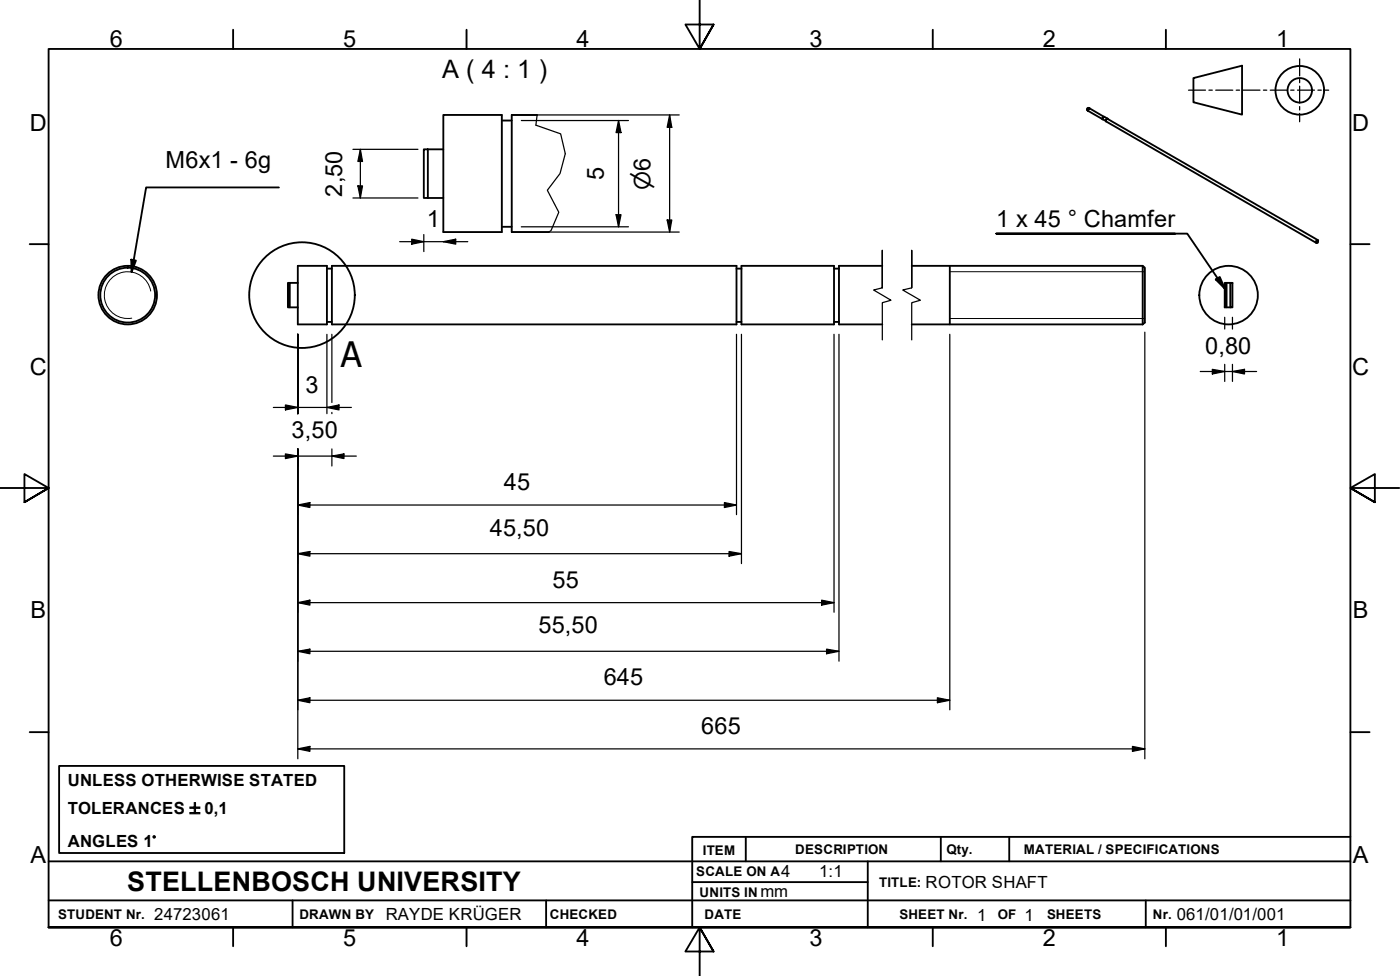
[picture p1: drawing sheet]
<svg xmlns="http://www.w3.org/2000/svg" width="287mm" height="200mm" viewBox="0 0 287 200" stroke-linecap="round" stroke-linejoin="round" font-family="sans-serif">
<!-- layer: Threads(ISO) -->
<path d="M30.9 59.7a4.8 4.8 0 0 0-5.5-3.9 4.8 4.8 0 0 0-3.9 5.5 4.8 4.8 0 0 0 5.5 3.9M194.8 55.7h40M194.8 65.3h40" fill="none" stroke="#000" stroke-width=".21"/>
<!-- layer: Break Lines(ISO) -->
<path d="M110.2 23.6l-.3 2.1 5.1 1.7 1 4.1-1.1 4.1-2.6 3.4 2.3 4.5-1.6 3.7-.4 .4M181 59v-7.7v7.7l-1.8 .4 3.6 2.1-1.8 .5v7.7M187 59v-7.7v7.7l-1.8 .4 3.6 2.1-1.8 .5v7.7" fill="none" stroke="#000" stroke-width=".25"/>
<!-- layer: Visible Edges(ISO) -->
<g fill="none" stroke="#000" stroke-width=".38">
<path d="M86.9 30.6h.9v10h-.9zM87.8 30.6h3.1M90.9 23.6h12v24h-12zM102.9 24.7h2.1M110.2 23.6h-5.2v24h7.6M223.3 22.3l.2-.1-.2 .2-.2 .3zM223.5 22.2l-.3 .2v.3M223.5 22.2l2.9 1.7-.2 .2-.1 .3M223.5 22.2l-.3-.1a.3 .3 0 0 0-.3 .2 .3 .3 0 0 0 .1 .3l3.2 1.8M226.5 23.9l.7 .4h-.1a.36 .36 0 0 0-.2 .6M226.5 23.9l-.4 .4 .1 .1M226.5 23.9a.35 .35 0 0 0-.3 .5"/>
<path d="M226.9 24.9v-.3l.2-.3 43.2 24.9M226.9 24.9l43.1 24.9M227.1 24.3l-.2 .1v.4l-.7-.4M59.1 58h.3v5h-.3zM59.4 58h1.7M61.1 54.5h6v12h-6zM67.1 55.1h1M68.1 54.5h83v12h-83zM87.8 40.6h3.1M102.9 46.5h2.1M151.1 55.1h1M152.1 54.5h19v12h-19z"/>
<path d="M171.1 55.1h1M181 54.5h-8.9v12h8.9M187 54.5h47.4M194.8 54.5v12M234.4 54.5l.4 .4v11.2l-.4 .4zM251.2 58h.4v5h-.4zM251.6 58h.7M252.3 58h.5v5h-.5zM270.1 49.3h.2a.27 .27 0 0 1 0 .3 .27 .27 0 0 1-.4 .1zM270.4 49.4l-.1-.1a.28 .28 0 0 0-.3 .1 .28 .28 0 0 0 .1 .4v-.1M59.4 63h1.7M67.1 66h1"/>
<path d="M151.1 66h1M171.1 66h1M187 66.5h47.4M251.6 63h.7"/>
<circle cx="26.2" cy="60.5" r="6"/>
<circle cx="26.2" cy="60.5" r="5.6"/>
<circle cx="252" cy="60.5" r="6"/>
</g>
<circle cx="270.1" cy="49.7" r=".19" fill="#000"/>
<!-- layer: Detail Circle Lines(ISO) -->
<circle cx="61.9" cy="60.5" r="10.8" fill="none" stroke="#000" stroke-width=".38"/>
<!-- layer: Border_0 -->
<g fill="none" stroke="#000" stroke-width=".38">
<path d="M47.8 6.1v3.9M95.7 6.1v3.9M143.5 0v10l-2.9-5h5.8l-2.9 5 2.9-5M191.3 6.1v3.9M239.1 6.1v3.9M6.1 50h3.9M277 50h3.9M0 100h10l-5-2.8v5.7l5-2.9-5 2.9M287 100h-10l5-2.8v5.7l-5-2.9 5 2.9M6.1 150.1h3.9M277 150.1h3.9M10 190.1v-180.1h267v180.1h-267h267"/>
<path d="M47.8 190.1v3.8M95.7 190.1v3.8M146.4 195l-2.9-4.9 2.9 4.9h-5.8l2.9-4.9v9.9M191.3 190.1v3.8M239.1 190.1v3.8"/>
</g>
<!-- layer: Sketch Geometry(ISO) -->
<g fill="none" stroke="#000" stroke-width=".38">
<path d="M244.8 16l10-2.5v10l-10-2.5zM12.1 157h58.5v17.8h-58.5zM10 176.5h267M153 171.5v5M178 176.5v13.6M193 171.5v5M207 171.5v5M277 171.5h-135v18.6M10 190.1h267M10 184.5h267M60 184.5v5.6M112 184.5v5.6"/>
<path d="M142 180.8h36M235 184.5v5.6"/>
<circle cx="266.6" cy="18.5" r="5"/>
<circle cx="266.6" cy="18.5" r="2.51"/>
</g>
<g fill="none" stroke="#000" stroke-width=".25">
<path d="M243.8 18.5h3.5M248 18.5h.7M249.4 18.5h3.5M253.6 18.5h.7M255 18.5h3.4M259.1 18.5h.7M260.5 18.5h3.5M264.7 18.5h.7M266.1 18.5h3.5M266.6 12.1v3.5M266.6 16.3v.7M266.6 17.7v3.4"/>
<path d="M270.3 18.5h.7M271.7 18.5h.8M266.6 21.8v.7M266.6 23.2v1.8"/>
</g>
<!-- layer: Dimensions(ISO) -->
<g fill="none" stroke="#000" stroke-width=".25">
<path d="M72.4 30.6h13.3M73.4 38.1h1l-.5 2.5zM73.9 30.6l.5 2.5h-1zM73.9 30.6v10M105 23.6h34.3M106.9 24.7h22M126.9 24.7l.5 2.5h-1zM126.9 24.7v21.8M137.4 23.6l.4 2.5h-1zM137.4 23.6v24M72.4 40.6h13.3M82 49.5h13.9"/>
<path d="M84.5 49l2.4 .5-2.4 .5zM86.9 48.1v3.5M90.9 49.5l2.6-.5v1zM105 47.6h34.3M106.9 46.5h22M126.4 44h1l-.5 2.5zM136.8 45.1h1l-.4 2.5zM61.1 68.5v16.3M67.1 68.5v16.3M68.1 68.5v14M151.1 68.5v37M152.1 68.5v47"/>
<path d="M171.1 68.5v57M172.1 68.5v67M194.8 68.5v77M234.8 68.1v87.4M246.2 76.1h11.5M248.7 75.7l2.5 .4-2.5 .5zM251.2 65v2.4M251.2 74.7v3.5M252.8 76.1l2.5-.4v.9zM252.8 65v2.4M252.8 74.7v3.5M56.1 83.5h16"/>
<path d="M56.1 93.5h17M58.5 83l2.6 .5-2.6 .5zM58.5 93l2.6 .5-2.6 .5zM61.1 92v63.5M67.1 83.5l2.4-.5v1zM68.1 93.5l2.4-.5v1zM68.1 84.5v.3M68.1 92v3.5M61.1 103.5l2.5-.5v1zM61.1 113.5l2.5-.5v1zM61.1 103.5h90M61.1 113.5h91"/>
<path d="M148.6 103l2.5 .5-2.5 .5zM149.5 113l2.6 .5-2.6 .5zM61.1 123.5l2.5-.5v1zM61.1 133.5l2.5-.5v1zM61.1 123.5h110M61.1 133.5h111M168.5 123l2.6 .5-2.6 .5zM169.5 133l2.6 .5-2.6 .5zM61.1 143.5l2.5-.5v1zM61.1 153.5l2.5-.5v1zM61.1 143.5h133.7M61.1 153.5h173.7"/>
<path d="M192.3 143l2.5 .5-2.5 .5zM232.3 153l2.5 .5-2.5 .5z"/>
</g>
<g fill="#000">
<path d="M73.4 38.1h1l-.5 2.5zM73.9 30.6l.5 2.5h-1zM126.9 24.7l.5 2.5h-1zM137.4 23.6l.4 2.5h-1zM84.5 49l2.4 .5-2.4 .5zM90.9 49.5l2.6-.5v1zM126.4 44h1l-.5 2.5zM136.8 45.1h1l-.4 2.5zM248.7 75.7l2.5 .4-2.5 .5zM252.8 76.1l2.5-.4v.9zM58.5 83l2.6 .5-2.6 .5zM58.5 93l2.6 .5-2.6 .5z"/>
<path d="M67.1 83.5l2.4-.5v1zM68.1 93.5l2.4-.5v1zM61.1 103.5l2.5-.5v1zM61.1 113.5l2.5-.5v1zM148.6 103l2.5 .5-2.5 .5zM149.5 113l2.6 .5-2.6 .5zM61.1 123.5l2.5-.5v1zM61.1 133.5l2.5-.5v1zM168.5 123l2.6 .5-2.6 .5zM169.5 133l2.6 .5-2.6 .5zM61.1 143.5l2.5-.5v1zM61.1 153.5l2.5-.5v1z"/>
<path d="M192.3 143l2.5 .5-2.5 .5zM232.3 153l2.5 .5-2.5 .5z"/>
</g>
<!-- layer: Symbols(ISO) -->
<path d="M57.2 38.4h-27.2l-3 17.4M26.9 53.2l1 .2-.9 2.4zM241 47.9h-36.7h39.2l7.7 11.2M249.4 57.3l.8-.5 1 2.3z" fill="none" stroke="#000" stroke-width=".38"/>
<path d="M26.9 53.2l1 .2-.9 2.4zM249.4 57.3l.8-.5 1 2.3z" fill="#000"/>
<text font-size="7.2" x="69.9" y="75.2">A</text>
<text font-size="5.5" x="26.1" y="182.6">STELLENBOSCH UNIVERSITY</text>
<text font-size="5.2" x="90.7" y="16">A ( 4 : 1 )</text>
<g font-size="4.8">
<text x="22.5" y="9.7">6</text>
<text x="70.4" y="9.7">5</text>
<text x="118.2" y="9.7">4</text>
<text x="166.1" y="9.7">3</text>
<text x="213.9" y="9.7">2</text>
<text x="261.7" y="9.7">1</text>
<text x="6.1" y="26.8">D</text>
<text x="277.4" y="26.8">D</text>
<text x="34" y="34.4">M6x1 - 6g</text>
<text x="70.2" y="40.3" transform="rotate(-90 70.2 40.3)">2,50</text>
<text x="123.8" y="37" transform="rotate(-90 123.8 37)">5</text>
<text x="87.6" y="46.5">1</text>
<text x="204.3" y="46.6">1 x 45 ° Chamfer</text>
<text x="6.1" y="76.8">C</text>
<text x="247.2" y="72.5">0,80</text>
<text x="277.4" y="76.8">C</text>
<text x="62.7" y="80.5">3</text>
<text x="59.8" y="89.8">3,50</text>
<text x="103.3" y="100.5">45</text>
<text x="100.5" y="109.8">45,50</text>
<text x="113.3" y="120.5">55</text>
<text x="6.2" y="126.7">B</text>
<text x="110.4" y="129.8">55,50</text>
<text x="277.5" y="126.7">B</text>
<text x="123.8" y="140.5">645</text>
<text x="143.8" y="150.4">665</text>
<text x="6.2" y="176.8">A</text>
<text x="277.5" y="176.8">A</text>
<text x="22.5" y="193.9">6</text>
<text x="70.4" y="193.9">5</text>
<text x="118.2" y="193.9">4</text>
<text x="166.1" y="193.9">3</text>
<text x="213.9" y="193.9">2</text>
<text x="261.7" y="193.9">1</text>
</g>
<text font-size="4.6" x="133.4" y="38.9" transform="rotate(-90 133.4 38.9)">⌀6</text>
<g font-size="3.4">
<text x="13.9" y="161.1">UNLESS OTHERWISE STATED</text>
<text x="13.9" y="166.9">TOLERANCES ±0,1</text>
<text x="13.9" y="173.7">ANGLES 1°</text>
<text x="160.2" y="179.8">4</text>
<text x="168" y="179.8">1:1</text>
<text x="156" y="183.8">mm</text>
<text x="189.9" y="182.1">ROTOR SHAFT</text>
<text x="31.6" y="188.5">24723061</text>
<text x="79.1" y="188.5">RAYDE KRÜGER</text>
<text x="200.4" y="188.7">1</text>
<text x="210.1" y="188.7">1</text>
<text x="241.4" y="188.5">061/01/01/001</text>
</g>
<g font-size="2.7">
<text x="142.8" y="179.6">SCALE ON A</text>
<text x="144.1" y="175.1">ITEM</text>
<text x="163.1" y="175.1">DESCRIPTION</text>
<text x="194.1" y="175">Qty.</text>
<text x="210" y="175">MATERIAL / SPECIFICATIONS</text>
<text x="143.5" y="183.8">UNITS IN</text>
<text x="180.3" y="181.9">TITLE:</text>
<text x="11.9" y="188.4">STUDENT Nr.</text>
<text x="61.4" y="188.3">DRAWN BY</text>
<text x="112.8" y="188.3">CHECKED</text>
<text x="144.5" y="188.3">DATE</text>
<text x="184.5" y="188.3">SHEET Nr.</text>
<text x="204.7" y="188.3">OF</text>
<text x="214.8" y="188.3">SHEETS</text>
<text x="236.5" y="188.3">Nr.</text>
</g>
</svg>
